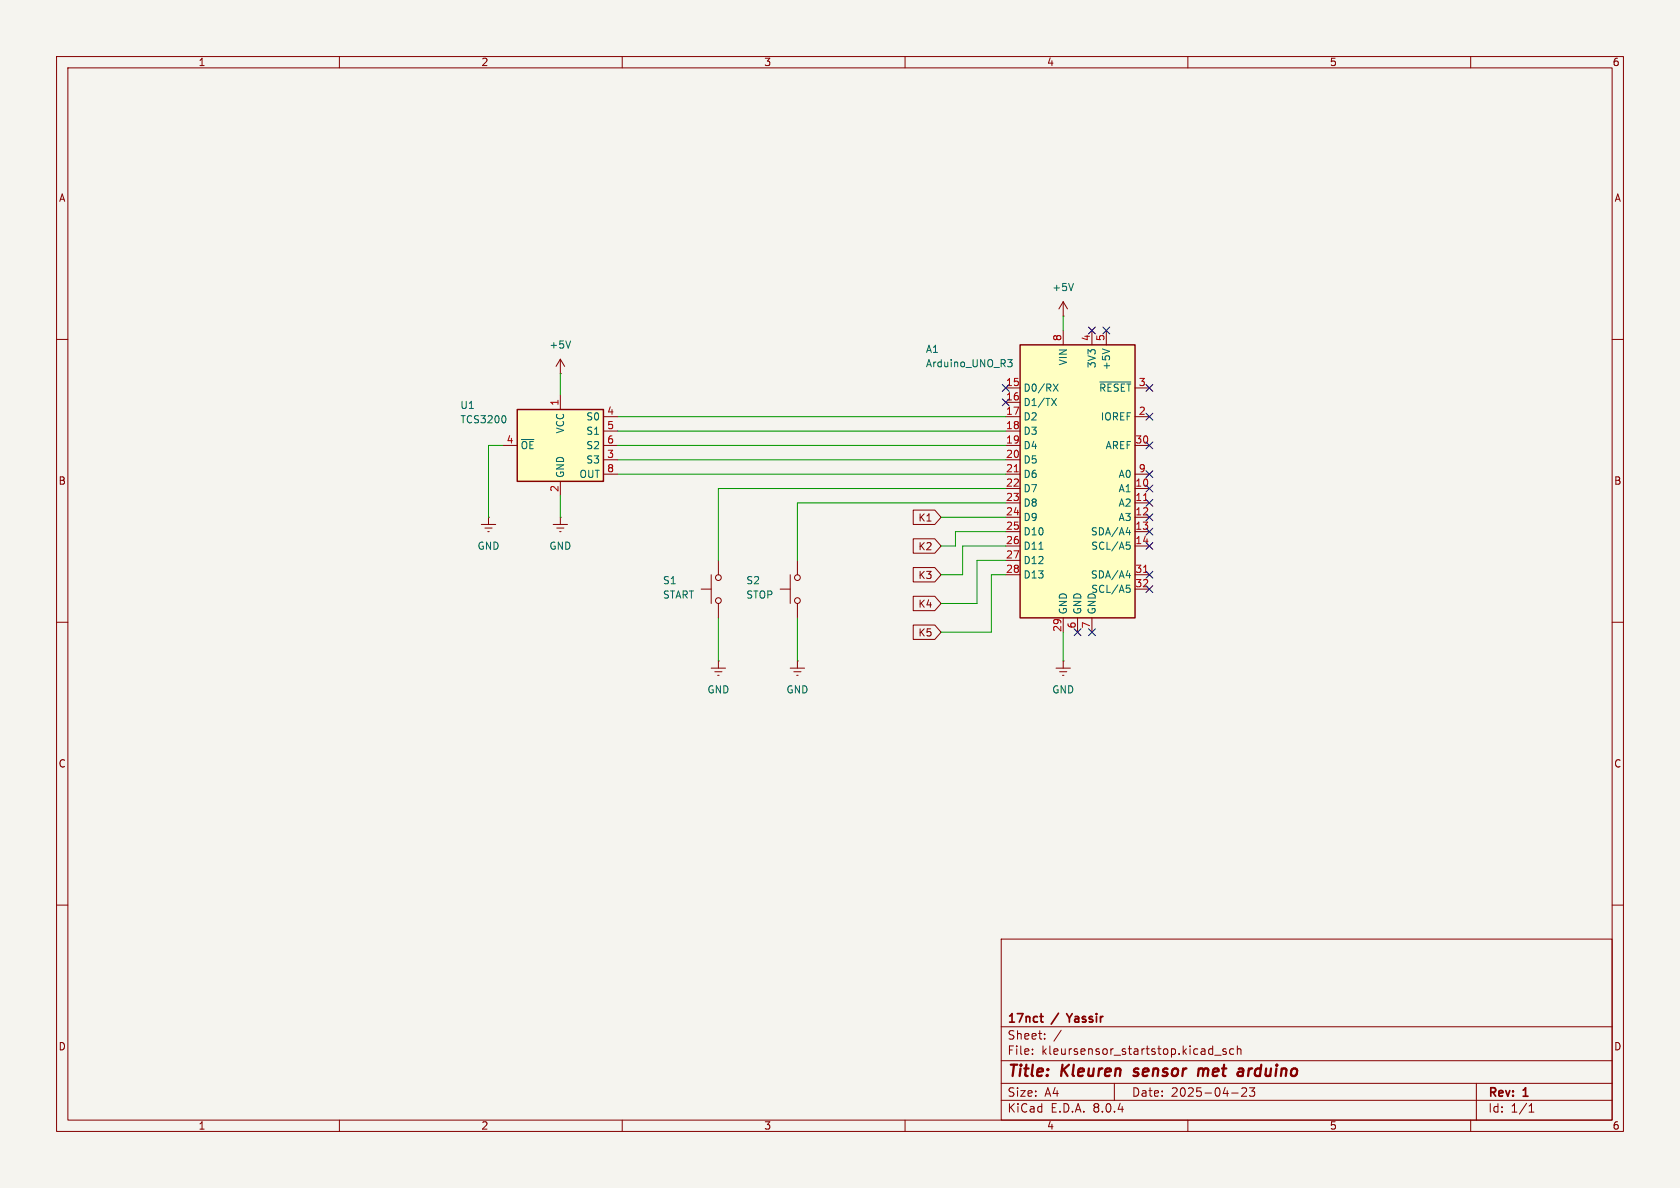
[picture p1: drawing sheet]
<svg xmlns="http://www.w3.org/2000/svg" width="297mm" height="210mm" viewBox="0 0 297 210" stroke-linecap="round" stroke-linejoin="round" font-family="sans-serif">
<path d="M0 0h297v210h-297z" fill="#f5f4ef" stroke="#f5f4ef" stroke-width=".18"/>
<g fill="none" stroke="#840000" stroke-width=".18">
<path d="M10 10h277v190h-277zM12 12h273v186h-273zM60 10v2M110 10v2M160 10v2M210 10v2M260 10v2M10 60h2M285 60h2M10 110h2M285 110h2M10 160h2"/>
<path d="M285 160h2M177 166h108v32h-108zM60 198v2M110 198v2M160 198v2M177 194.5h108M177 191.5h108M177 187.5h108M177 181.5h108M182.5 186.3v.1M182.5 185.5v.1M184.7 183.6v.1"/>
<path d="M184.7 182.8v.1M187.6 182.1l-1.3 2M197 191.5v3M210 198v2M214.7 186.5h1.2M216.7 185.5l-.3-.1-.2 .2v.2l.5 .2v.3h-.5M217.7 193.2h1.2M218.1 185.5l-.4-.1-.3 .3v.4l.1 .2h.6M218.7 185.5l.3-.1 .3 .1 .1 .9M218.7 184.9v1.5M219.5 192.4l.6-.1 .2 .1 .1 .3-.9 1.1h.9M220.9 192.3h.9l-.5 .6 .4 .1v.7l-.2 .1h-.4l-.2-.1"/>
<path d="M260 198v2M261 191.5v6.5M270.3 196.6h.9M270.3 195.5l.4-.4v1.5"/>
</g>
<path d="M200.4 190.1l.1 .1M200.6 189l-.1 .3v.1M211.9 188.9l-.1 1.3M212.7 189a.57 .57 0 0 0-.8 .1M212.8 189.2l-.2 1M219.6 188.9l.2 .3-.1 1M219.7 190.1l-.2 .1M219.8 189.4h-.2" fill="none" stroke="#840000" stroke-width=".4"/>
<path d="M183.8 179.7h.6M188.6 179.2l.5 .8M184.1 180.6l.3 .1" fill="none" stroke="#840000" stroke-width=".3"/>
<path d="M180.3 61h20.4v48.2h-20.4z" fill="#ffffc2"/>
<path d="M180.3 61h20.4v48.2h-20.4z" fill="none" stroke="#840000" stroke-width=".25"/>
<g fill="none" stroke="#840000" stroke-width=".18">
<path d="M188 55.9h.1M188 53.3v2.6M188 58.4v2.6M188 53.3l-.8 1.3M188 53.3l.7 1.3M193 58.4v2.6M195.6 58.4v2.6M99.1 66h.1M99.1 63.5v2.5M99.1 63.5l-.8 1.3M99.1 63.5l.7 1.3M177.8 68.6h2.5"/>
<path d="M177.8 71.1h2.5M177.8 73.7h2.5M177.8 76.2h2.5M177.8 78.7h2.5M200.7 68.6h2.5M200.7 73.7h2.5M200.7 78.7h2.5M85.1 92.7h2.5M85.7 93.3h1.3M86.2 94h.3M86.4 91.4h.1M86.4 91.4v1.3"/>
<path d="M97.8 92.7h2.5M98.4 93.3h1.3M98.9 94h.3M99.1 91.4h.1M99.1 91.4v1.3M127 99.1v2.5M141 99.1v2.5M177.8 86.4h2.5M177.8 88.9h2.5M177.8 91.4h2.5M177.8 94h2.5M177.8 96.5h2.5"/>
<path d="M177.8 81.3h2.5M177.8 83.8h2.5M177.8 99.1h2.5M200.7 86.4h2.5M200.7 88.9h2.5M200.7 91.4h2.5M200.7 94h2.5M200.7 96.5h2.5M200.7 83.8h2.5M124 104.1h1.7M125.7 118.1h2.6M125.7 101.6v5.1"/>
<path d="M126.4 118.7h1.2M126.9 119.4h.2M127 116.8h.1M127 106.7v2.5M127 116.8v1.3M137.9 104.1h1.8M139.7 118.1h2.5M139.7 101.6v5.1M140.3 118.7h1.3M140.8 119.4h.3M141 116.8h.1M141 106.7v2.5"/>
<path d="M141 116.8v1.3M177.8 101.6h2.5M186.7 118.1h2.5M187.3 118.7h1.3M187.8 119.4h.3M188 116.8h.1M188 109.2v2.6M188 116.8v1.3M190.5 109.2v2.6M193 109.2v2.6M200.7 101.6h2.5M200.7 104.1h2.5"/>
<circle cx="127" cy="102.1" r=".51"/>
<circle cx="127" cy="106.2" r=".51"/>
<circle cx="141" cy="106.2" r=".51"/>
<circle cx="141" cy="102.1" r=".51"/>
</g>
<path d="M179.3 83.4h.7M202.2 88.5h.7M202.2 101.2h.7" fill="none" stroke="#a90000" stroke-width=".18"/>
<g fill="none" stroke="#006464" stroke-width=".18">
<path d="M189.8 50.1l-.4 1.3M100.9 60.3l-.4 1.2M178.1 63.6h.8l-.4 .5 .4 .1v.4l-.2 .2h-.4M185.9 70.4l.9 1.3M186.2 67.9l.9 1.3M186.8 70.4l-.9 1.3M187.1 67.9l-.9 1.3M194.4 67.5h5.5M194.9 61.7l1.3 .4M183.7 97.1h.7M199.1 94.1h.8M199.1 95.8h.6"/>
<path d="M199.3 96.3h.3l.2 .3-.1 .4-.4 .1M199.7 93.7v.9M199.1 101.8h.8M199.1 103.4h.6M199.3 103.9h.3l.2 .3-.1 .5h-.4M199.7 101.3v.9"/>
</g>
<path d="M91.4 72.4h15.3v12.7h-15.3z" fill="#ffffc2"/>
<path d="M91.4 72.4h15.3v12.7h-15.3z" fill="none" stroke="#840000" stroke-width=".25"/>
<g fill="none" stroke="#840000" stroke-width=".18">
<path d="M88.9 78.7h2.5M99.1 69.9v2.5M106.7 73.7h2.5M106.7 78.7h2.5M106.7 76.2h2.5M99.1 85.1v2.5M106.7 81.3h2.5M106.7 83.8h2.5M161.4 95.2h3.9l1.1 1.3-1.1 1.3h-3.9zM161.4 90.2h3.9l1.1 1.2-1.1 1.3h-3.9zM161.4 105.4h3.9l1.1 1.3-1.1 1.3h-3.9zM161.4 100.3h3.9l1.1 1.3-1.1 1.3h-3.9z"/>
<path d="M161.4 110.5h3.9l1.1 1.3-1.1 1.2h-3.9z"/>
</g>
<path d="M89.3 73.5l.1 .5-.1 .7" fill="none" stroke="#006464" stroke-width=".18"/>
<g fill="none" stroke="#009600" stroke-width=".18">
<path d="M188 55.9v2.5M88.9 78.7h-2.5v12.7M99.1 66v3.9M109.2 76.2h68.6M109.2 78.7h68.6M109.2 73.7h68.6M99.1 87.6v3.8M109.2 81.3h68.6M109.2 83.8h68.6M166.4 91.4h11.4M177.8 99.1h-5.1v7.6h-6.3M177.8 96.5h-7.6v5.1h-3.8"/>
<path d="M177.8 94h-8.9v2.5h-2.5M177.8 88.9h-36.8v10.2M177.8 86.4h-50.8v12.7M127 109.2v7.6M141 109.2v7.6M177.8 101.6h-2.5v10.2h-8.9M188 111.8v5"/>
</g>
<g fill="none" stroke="#000084" stroke-width=".18">
<path d="M192.4 57.8l1.2 1.2M193.6 57.8l-1.2 1.2M195 57.8l1.2 1.2M196.2 57.8l-1.2 1.2M177.2 68l1.2 1.2M177.2 70.5l1.2 1.2M178.4 68l-1.2 1.2M178.4 70.5l-1.2 1.2M202.6 68l1.2 1.2M202.6 78.1l1.2 1.2M202.6 73.1l1.2 1.2M203.8 68l-1.2 1.2"/>
<path d="M203.8 78.1l-1.2 1.2M203.8 73.1l-1.2 1.2M202.6 83.2l1.2 1.2M202.6 93.4l1.2 1.2M202.6 85.8l1.2 1.2M202.6 90.8l1.2 1.2M202.6 95.9l1.2 1.2M202.6 88.3l1.2 1.2M203.8 83.2l-1.2 1.2M203.8 93.4l-1.2 1.2M203.8 85.8l-1.2 1.2M203.8 90.8l-1.2 1.2"/>
<path d="M203.8 95.9l-1.2 1.2M203.8 88.3l-1.2 1.2M189.9 111.2l1.2 1.2M191.1 111.2l-1.2 1.2M192.4 111.2l1.2 1.2M193.6 111.2l-1.2 1.2M202.6 101l1.2 1.2M202.6 103.5l1.2 1.2M203.8 101l-1.2 1.2M203.8 103.5l-1.2 1.2"/>
</g>
<g font-size="2.8" fill="#840000">
<text x="178" y="190.9">Title:</text>
<text x="187.7" y="190.9">Kleuren</text>
<text x="201.3" y="190.9">sensor</text>
<text x="213.4" y="190.9">met</text>
<text x="221.3" y="190.9">arduino</text>
</g>
<g font-size="2.1" fill="#840000">
<text x="178" y="184">Sheet:</text>
<text x="178" y="181.2">17nct</text>
<text x="186.1" y="181.2">/</text>
<text x="189.4" y="181.2">Yassir</text>
<text x="178" y="186.7">File:</text>
<text x="184.1" y="186.7">kleursensor_startstop.kicad_sch</text>
<text x="178" y="196.9">KiCad</text>
<text x="178" y="194.1">Size:</text>
<text x="184.7" y="194.1">A4</text>
<text x="185.7" y="196.9">E.D.A.</text>
<text x="193.3" y="196.9">8.0.4</text>
<text x="200" y="194.1">Date:</text>
<text x="207" y="194.1">2025-04-23</text>
<text x="263" y="194.3">Rev:</text>
<text x="263" y="196.9">Id:</text>
<text x="267.1" y="196.9">1/1</text>
<text x="269.4" y="194.3">1</text>
</g>
<g font-size="1.8" fill="#840000">
<text x="35" y="11.9">1</text>
<text x="85" y="11.9">2</text>
<text x="135" y="11.9">3</text>
<text x="185" y="11.9">4</text>
<text x="235" y="11.9">5</text>
<text x="285" y="11.9">6</text>
<text x="10.3" y="35.9">A</text>
<text x="285.3" y="35.9">A</text>
<text x="10.3" y="85.9">B</text>
<text x="285.3" y="85.9">B</text>
<text x="162.3" y="92.4">K1</text>
<text x="162.3" y="97.5">K2</text>
<text x="162.3" y="107.6">K4</text>
<text x="162.3" y="102.6">K3</text>
<text x="162.3" y="112.7">K5</text>
<text x="10.3" y="135.9">C</text>
<text x="285.3" y="135.9">C</text>
<text x="10.3" y="185.9">D</text>
<text x="285.3" y="185.9">D</text>
<text x="35" y="199.9">1</text>
<text x="85" y="199.9">2</text>
<text x="135" y="199.9">3</text>
<text x="185" y="199.9">4</text>
<text x="235" y="199.9">5</text>
<text x="285" y="199.9">6</text>
</g>
<g font-size="1.8" fill="#006464">
<text x="185.9" y="51.7">+5V</text>
<text x="97" y="61.8">+5V</text>
<text x="163.6" y="62.6">A1</text>
<text x="163.6" y="65.1">Arduino_UNO_R3</text>
<text x="188.8" y="64.7" transform="rotate(-90 188.8 64.7)">VIN</text>
<text x="193.9" y="65.2" transform="rotate(-90 193.9 65.2)">3V3</text>
<text x="196.4" y="65.5" transform="rotate(-90 196.4 65.5)">+5V</text>
<text x="180.8" y="69.4">D0/RX</text>
<text x="180.8" y="72">D1/TX</text>
<text x="194.2" y="69.4">~{RESET}</text>
<text x="81.3" y="75">TCS3200</text>
<text x="81.3" y="72.5">U1</text>
<text x="99.9" y="76.7" transform="rotate(-90 99.9 76.7)">VCC</text>
<text x="103.5" y="74.5">S0</text>
<text x="103.5" y="77.1">S1</text>
<text x="180.8" y="74.5">D2</text>
<text x="180.8" y="77.1">D3</text>
<text x="194.5" y="74.5">IOREF</text>
<text x="91.9" y="79.6">~{OE}</text>
<text x="103.5" y="82.1">S3</text>
<text x="103.5" y="79.6">S2</text>
<text x="180.8" y="79.6">D4</text>
<text x="180.8" y="82.1">D5</text>
<text x="195.4" y="79.6">AREF</text>
<text x="99.9" y="84.6" transform="rotate(-90 99.9 84.6)">GND</text>
<text x="102.3" y="84.7">OUT</text>
<text x="180.8" y="84.7">D6</text>
<text x="180.8" y="87.2">D7</text>
<text x="180.8" y="89.8">D8</text>
<text x="197.7" y="87.2">A1</text>
<text x="197.7" y="89.8">A2</text>
<text x="197.7" y="84.7">A0</text>
<text x="180.8" y="92.3">D9</text>
<text x="180.8" y="94.8">D10</text>
<text x="192.8" y="94.8">SDA/A4</text>
<text x="197.7" y="92.3">A3</text>
<text x="84.3" y="97.4">GND</text>
<text x="97" y="97.4">GND</text>
<text x="180.8" y="97.4">D11</text>
<text x="180.8" y="99.9">D12</text>
<text x="192.8" y="97.4">SCL/A5</text>
<text x="117.1" y="106">START</text>
<text x="117.1" y="103.5">S1</text>
<text x="131.8" y="103.5">S2</text>
<text x="131.8" y="106">STOP</text>
<text x="180.8" y="102.5">D13</text>
<text x="192.8" y="102.5">SDA/A4</text>
<text x="192.8" y="105">SCL/A5</text>
<text x="188.8" y="108.7" transform="rotate(-90 188.8 108.7)">GND</text>
<text x="191.4" y="108.7" transform="rotate(-90 191.4 108.7)">GND</text>
<text x="193.9" y="108.7" transform="rotate(-90 193.9 108.7)">GND</text>
<text x="125" y="122.8">GND</text>
<text x="138.9" y="122.8">GND</text>
<text x="185.9" y="122.8">GND</text>
</g>
<g font-size="1.8" fill="#a90000">
<text x="187.7" y="60.4" transform="rotate(-90 187.7 60.4)">8</text>
<text x="192.8" y="60.4" transform="rotate(-90 192.8 60.4)">4</text>
<text x="195.3" y="60.4" transform="rotate(-90 195.3 60.4)">5</text>
<text x="98.8" y="71.8" transform="rotate(-90 98.8 71.8)">1</text>
<text x="177.8" y="68.3">15</text>
<text x="177.8" y="70.9">16</text>
<text x="201.2" y="68.3">3</text>
<text x="107.2" y="73.4">4</text>
<text x="107.2" y="75.9">5</text>
<text x="177.8" y="73.4">17</text>
<text x="177.8" y="75.9">18</text>
<text x="201.2" y="73.4">2</text>
<text x="89.5" y="78.5">4</text>
<text x="107.2" y="81">3</text>
<text x="107.2" y="78.5">6</text>
<text x="107.2" y="83.6">8</text>
<text x="177.8" y="78.5">19</text>
<text x="177.8" y="81">20</text>
<text x="177.8" y="83.6">21</text>
<text x="200.6" y="78.5">30</text>
<text x="201.2" y="83.6">9</text>
<text x="98.8" y="87.1" transform="rotate(-90 98.8 87.1)">2</text>
<text x="177.8" y="86.1">22</text>
<text x="177.8" y="88.6">23</text>
<text x="200.6" y="86.1">10</text>
<text x="200.6" y="88.6">11</text>
<text x="177.8" y="91.2">24</text>
<text x="177.8" y="93.7">25</text>
<text x="200.6" y="91.2">12</text>
<text x="200.6" y="93.7">13</text>
<text x="177.8" y="96.3">26</text>
<text x="177.8" y="98.8">27</text>
<text x="177.8" y="101.3">28</text>
<text x="200.6" y="96.3">14</text>
<text x="200.6" y="101.3">31</text>
<text x="200.6" y="103.9">32</text>
<text x="187.7" y="111.8" transform="rotate(-90 187.7 111.8)">29</text>
<text x="190.2" y="111.2" transform="rotate(-90 190.2 111.2)">6</text>
<text x="192.8" y="111.2" transform="rotate(-90 192.8 111.2)">7</text>
</g>
</svg>
